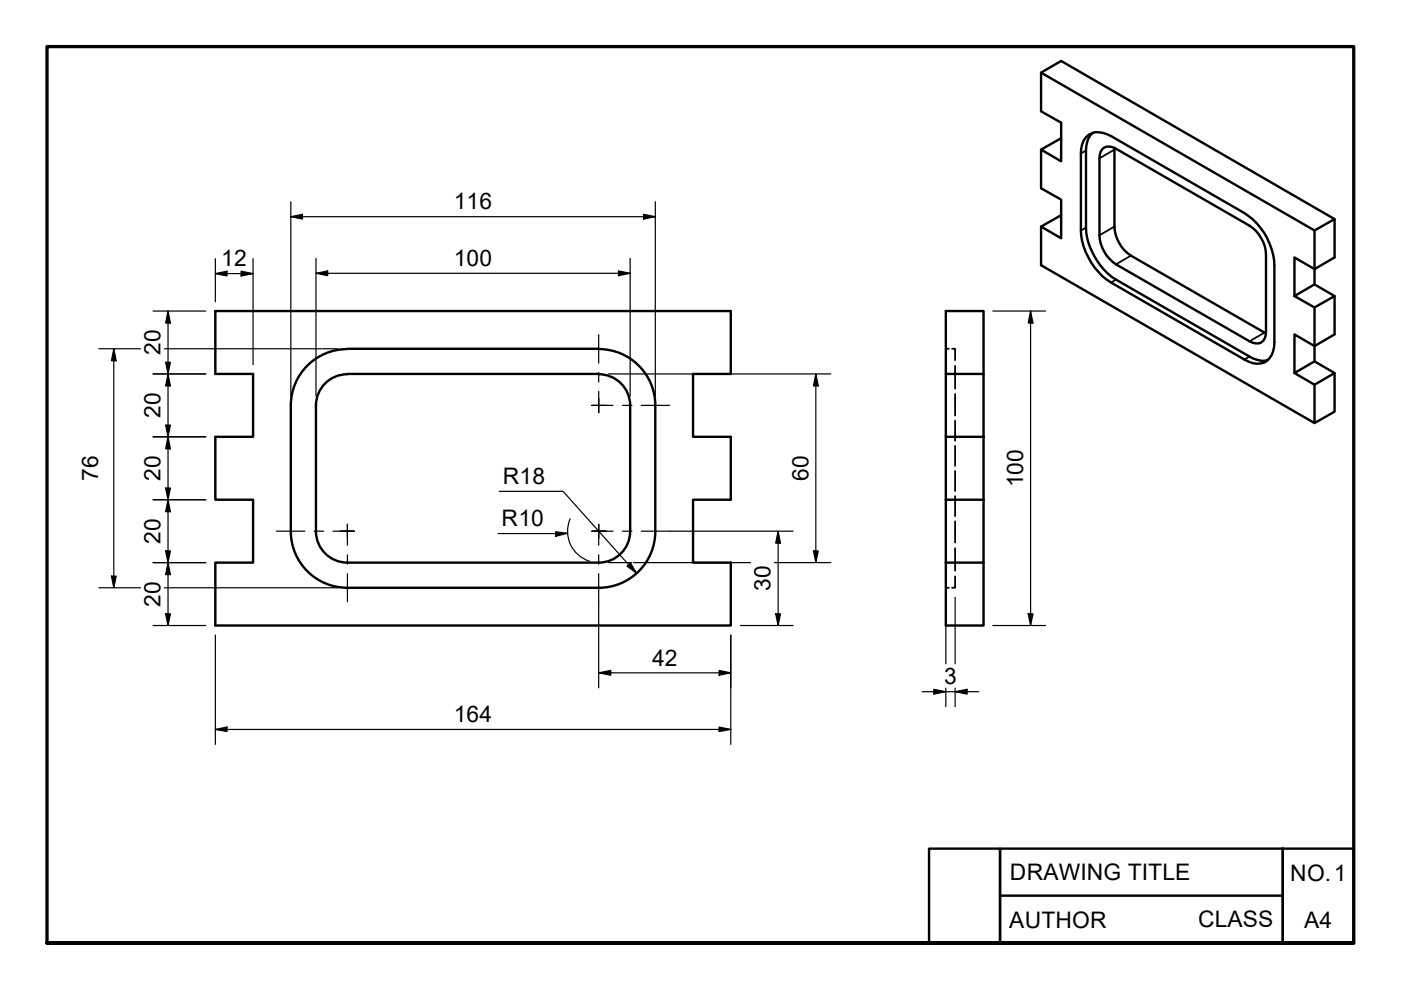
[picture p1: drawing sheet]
<svg xmlns="http://www.w3.org/2000/svg" width="297mm" height="210mm" viewBox="0 0 297 210" stroke-linecap="round" stroke-linejoin="round" font-family="sans-serif">
<!-- layer: Visible (ISO) -->
<g fill="none" stroke="#000" stroke-width=".51">
<path d="M220.7 15.4l58 33.5v11.4M220.7 31.7v8.2l4.3 2.4v8.2l-4.3-2.5 4.3-2.4M225 29.3l-4.3 2.4 4.3 2.5v-8.2l-4.3-2.4v-8.2l4.3-2.5 58 33.6M230.2 29.2a3.5 3.5 0 0 1 4.4-.8l29.2 16.8a13.8 13.8 0 0 1 6.4 11v16.4a4.4 4.4 0 0 1-2.2 4.3 4.5 4.5 0 0 1-4.2-.7l-28.2-16.3a14 14 0 0 1-6.4-11v-16.4a5.1 5.1 0 0 1 1-3.3zM231.6 28.2a4.7 4.7 0 0 0-1.3 3.7v16.4a14.4 14.4 0 0 0 6.3 11l28.3 16.3a5.1 5.1 0 0 0 4 .7M233.7 31.7a2.12 2.12 0 0 1 2.9-.2l28.3 16.4a7.9 7.9 0 0 1 3.5 6.1v16.3a2.13 2.13 0 0 1-1 2.3 2.13 2.13 0 0 1-2.5-.2l-28.3-16.4a7.9 7.9 0 0 1-3.5-6.1v-16.3l.3-1.4zM236.3 31.3v16.7a7.9 7.9 0 0 0 3.5 6.2l28.6 16.5M220.7 48v8.2l58 33.5v-8.1M278.7 48.9l4.3-2.4v8.1l-4.3 2.5-4.3-2.5v8.2l4.3 2.4 4.3-2.4-4.3-2.5-4.3 2.5M45.7 65.9h109.2v13.4h-8v13.3h8v13.4h-8v13.3h8v13.3h-109.2v-13.3h8v-13.3h-8v-13.4h8v-13.3h-8zM73.6 79.3a6.6 6.6 0 0 0-6.6 6.7v26.6a6.6 6.6 0 0 0 6.6 6.7M73.6 74a12 12 0 0 0-11.9 12v26.7a12 12 0 0 0 11.9 11.9"/>
<path d="M73.7 73.9h53.2M73.7 79.3h53.2M127 79.3a6.6 6.6 0 0 1 6.6 6.7v26.6a6.6 6.6 0 0 1-6.6 6.7h-53.3M127 74a12 12 0 0 1 11.9 12v26.7a12 12 0 0 1-11.9 11.9h-53.3M200.5 79.3v-13.4h8v13.4M200.5 79.3h8v13.3h-8zM274.4 79.1l4.3-2.5 4.3 2.5-4.3 2.5M278.7 65.2v11.4M283 79.1v8.2l-4.3 2.4M283 62.8v8.1l-4.3 2.5-4.3-2.5v8.2l4.3 2.5M200.5 92.6v40h8v-13.3M208.5 92.6v13.4"/>
<path d="M200.5 106h8M208.5 106v13.3h-8"/>
</g>
<!-- layer: Hidden (ISO) -->
<path d="M200.5 73.9h.7M201.9 73.9h.6v2.5M202.5 77.6v4.8M202.5 83.5v4.6M202.5 89.2v4.2M202.5 94.5v4.3M202.5 99.9v4.2M202.5 105.2v4.2M202.5 110.5v4.5M202.5 116.2v4.8M200.5 124.6h.7M202.5 122.2v2.4h-.6" fill="none" stroke="#000" stroke-width=".38"/>
<!-- layer: Visible Narrow (ISO) -->
<path d="M230.3 31.9l-1.1 .6M236.3 31.7l-3.2 1.9M230.3 48.3l-1.1 .6M236.3 48l-3.2 1.9M236.6 59.3l-1 .6M239.8 54.2l-3.2 1.8M264.9 75.6l-1.1 .6M268.1 70.5l-3.2 1.9" fill="none" stroke="#000" stroke-width=".38"/>
<!-- layer: Border (ISO) -->
<path d="M10 199.9v-190h277v190h-277h277" fill="none" stroke="#000" stroke-width=".7"/>
<!-- layer: Title (ISO) -->
<path d="M197 179.9h15v20h-15zM212 179.9h60v20h-60zM272 179.9h15v20h-15zM212 189.9h60" fill="none" stroke="#000" stroke-width=".51"/>
<!-- layer: Dimension (ISO) -->
<g fill="none" stroke="#000" stroke-width=".25">
<path d="M45.7 58l2.4-.5v1zM45.7 54.8v9.2M45.7 58h8M51.1 57.5l2.6 .5-2.6 .5zM53.7 54.8v22.5M61.7 45.9l2.4-.5v1.1zM61.7 45.9h77.2M61.7 42.8v41.2M67 57.9l2.5-.5v1.1zM67 57.9h66.6M67 54.8v29.2M131.1 57.4l2.5 .5-2.5 .6z"/>
<path d="M133.6 54.8v29.2M136.5 45.4l2.4 .5-2.4 .6zM138.9 42.8v41.2M21 73.9h8.8M24.1 73.9l.5 2.6h-1zM24.1 73.9v50.7M32.4 65.9h11.2M32.4 79.3h11.2M34.9 73.9h36.7M35.1 76.8h1l-.5 2.5zM35.6 79.3l.5 2.5h-1zM35.6 65.9l.5 2.6h-1z"/>
<path d="M35.6 65.9v66.7M129 79.3h47.1M173 79.3l.5 2.5h-1zM173 79.3v40M210.5 65.9h11.2M218.5 65.9l.5 2.6h-1zM218.5 65.9v66.7M32.4 92.6h11.2M35.1 90.1h1l-.5 2.5zM35.6 92.6l.5 2.6h-1zM32.4 119.3h11.2M32.4 106h11.2"/>
<path d="M35.1 116.8h1l-.5 2.5zM35.1 103.5h1l-.5 2.5zM35.6 119.3l.5 2.5h-1zM35.6 106l.5 2.5h-1zM105.9 104.2h13.5l15.6 17.4M117.8 112.7l2.5 .4-2.4 .6zM120.3 113.1l-2.5 .2 1.3-.2h-13.5M120.9 110a6.6 6.6 0 0 0 4.1 9M129 119.3h4.9M133.7 119.4l1.3 2.2-2-1.5zM134.3 119.3h24.8M142 112.6h26.1"/>
<path d="M164.2 119.3h11.9M165 112.6l.5 2.6h-1zM165 112.6v20M172.5 116.8h1l-.5 2.5zM21 124.6h8.8M23.6 122.1h1l-.5 2.5zM32.4 132.6h11.2M34.9 124.6h36.7M35.1 130.1h1l-.5 2.5zM45.7 134.7v23.1M126.9 127.6v18.2M154.9 134.7v23.1"/>
<path d="M157 132.6h11.1M164.5 130.1h1l-.5 2.5zM200.5 126.7v14.1M202.5 126.7v14.1M210.5 132.6h11.2M218 130.1h1l-.5 2.5zM45.7 154.7l2.4-.6v1zM45.7 154.7h109.2M126.9 142.7l2.6-.6v1.1zM126.9 142.7h28M152.5 154.1l2.4 .6-2.4 .4zM152.5 142.1l2.4 .6-2.4 .5z"/>
<path d="M195.5 146.7h12M198 146.1l2.5 .6-2.5 .5zM200.5 145.9v3.9M202.5 146.7l2.5-.6v1.1zM202.5 145.9v3.9"/>
</g>
<g fill="#000">
<path d="M45.7 58l2.4-.5v1z" fill-rule="evenodd"/>
<path d="M51.1 57.5l2.6 .5-2.6 .5z" fill-rule="evenodd"/>
<path d="M61.7 45.9l2.4-.5v1.1z" fill-rule="evenodd"/>
<path d="M67 57.9l2.5-.5v1.1z" fill-rule="evenodd"/>
<path d="M131.1 57.4l2.5 .5-2.5 .6z" fill-rule="evenodd"/>
<path d="M136.5 45.4l2.4 .5-2.4 .6z" fill-rule="evenodd"/>
<path d="M24.1 73.9l.5 2.6h-1z" fill-rule="evenodd"/>
<path d="M35.1 76.8h1l-.5 2.5z" fill-rule="evenodd"/>
<path d="M35.6 65.9l.5 2.6h-1z" fill-rule="evenodd"/>
<path d="M218.5 65.9l.5 2.6h-1z" fill-rule="evenodd"/>
<path d="M35.1 90.1h1l-.5 2.5z" fill-rule="evenodd"/>
<path d="M35.6 92.6l.5 2.6h-1z" fill-rule="evenodd"/>
<path d="M35.6 79.3l.5 2.5h-1z" fill-rule="evenodd"/>
<path d="M173 79.3l.5 2.5h-1z" fill-rule="evenodd"/>
<path d="M35.1 116.8h1l-.5 2.5z" fill-rule="evenodd"/>
<path d="M35.1 103.5h1l-.5 2.5z" fill-rule="evenodd"/>
<path d="M35.6 106l.5 2.5h-1z" fill-rule="evenodd"/>
<path d="M117.8 112.7l2.5 .4-2.4 .6z" fill-rule="evenodd"/>
<path d="M165 112.6l.5 2.6h-1z" fill-rule="evenodd"/>
<path d="M172.5 116.8h1l-.5 2.5z" fill-rule="evenodd"/>
<path d="M23.6 122.1h1l-.5 2.5z" fill-rule="evenodd"/>
<path d="M35.1 130.1h1l-.5 2.5z" fill-rule="evenodd"/>
<path d="M35.6 119.3l.5 2.5h-1z" fill-rule="evenodd"/>
<path d="M133.7 119.4l1.3 2.2-2-1.5z" fill-rule="evenodd"/>
<path d="M164.5 130.1h1l-.5 2.5z" fill-rule="evenodd"/>
<path d="M218 130.1h1l-.5 2.5z" fill-rule="evenodd"/>
<path d="M45.7 154.7l2.4-.6v1z" fill-rule="evenodd"/>
<path d="M126.9 142.7l2.6-.6v1.1z" fill-rule="evenodd"/>
<path d="M152.5 154.1l2.4 .6-2.4 .4z" fill-rule="evenodd"/>
<path d="M152.5 142.1l2.4 .6-2.4 .5z" fill-rule="evenodd"/>
<path d="M198 146.1l2.5 .6-2.5 .5z" fill-rule="evenodd"/>
<path d="M202.5 146.7l2.5-.6v1.1z" fill-rule="evenodd"/>
</g>
<!-- layer: Center Mark (ISO) -->
<g fill="none" stroke="#000" stroke-width=".25">
<path d="M126.9 71v6M126.9 79v2M125.5 86h1.4h-1.4M126.9 83v3v-1.5M126.9 87.5v-1.5v1.5M128.5 86h-1.6h3.1M132 86h2M136 86h6M58.6 112.6h6M66.6 112.6h2M70.6 112.6h3.1h-1.6M73.7 111.2v1.4v-1.4"/>
<path d="M73.7 114.1v-1.5v3M73.7 117.6v2M75.1 112.6h-1.4h1.4M125.5 112.6h1.4h-1.4M126.9 111.2v1.4v-1.4M126.9 114.1v-1.5v3M126.9 117.6v2M128.5 112.6h-1.6h3.1M132 112.6h2M136 112.6h6M73.7 121.6v6M126.9 121.6v6"/>
</g>
<g font-size="4.8">
<text x="96.2" y="44.4">116</text>
<text x="46.9" y="56.5">12</text>
<text x="96.2" y="56.4">100</text>
<text x="34" y="75.3" transform="rotate(-90 34 75.3)">20</text>
<text x="34" y="88.7" transform="rotate(-90 34 88.7)">20</text>
<text x="20.8" y="102" transform="rotate(-90 20.8 102)">76</text>
<text x="34" y="102" transform="rotate(-90 34 102)">20</text>
<text x="106.6" y="102.6">R18</text>
<text x="171.4" y="102" transform="rotate(-90 171.4 102)">60</text>
<text x="216.9" y="103.3" transform="rotate(-90 216.9 103.3)">100</text>
<text x="106.4" y="111.5">R10</text>
<text x="34" y="115.4" transform="rotate(-90 34 115.4)">20</text>
<text x="163.4" y="125.3" transform="rotate(-90 163.4 125.3)">30</text>
<text x="34" y="128.7" transform="rotate(-90 34 128.7)">20</text>
<text x="138.2" y="141.1">42</text>
<text x="200.2" y="145.1">3</text>
<text x="96.2" y="153.1">164</text>
<text x="214.1" y="186.7">DRAWING TITLE</text>
<text x="273.6" y="186.9">NO.1</text>
<text x="214" y="196.7">AUTHOR</text>
<text x="254" y="196.6">CLASS</text>
<text x="276.5" y="196.8">A4</text>
</g>
</svg>
